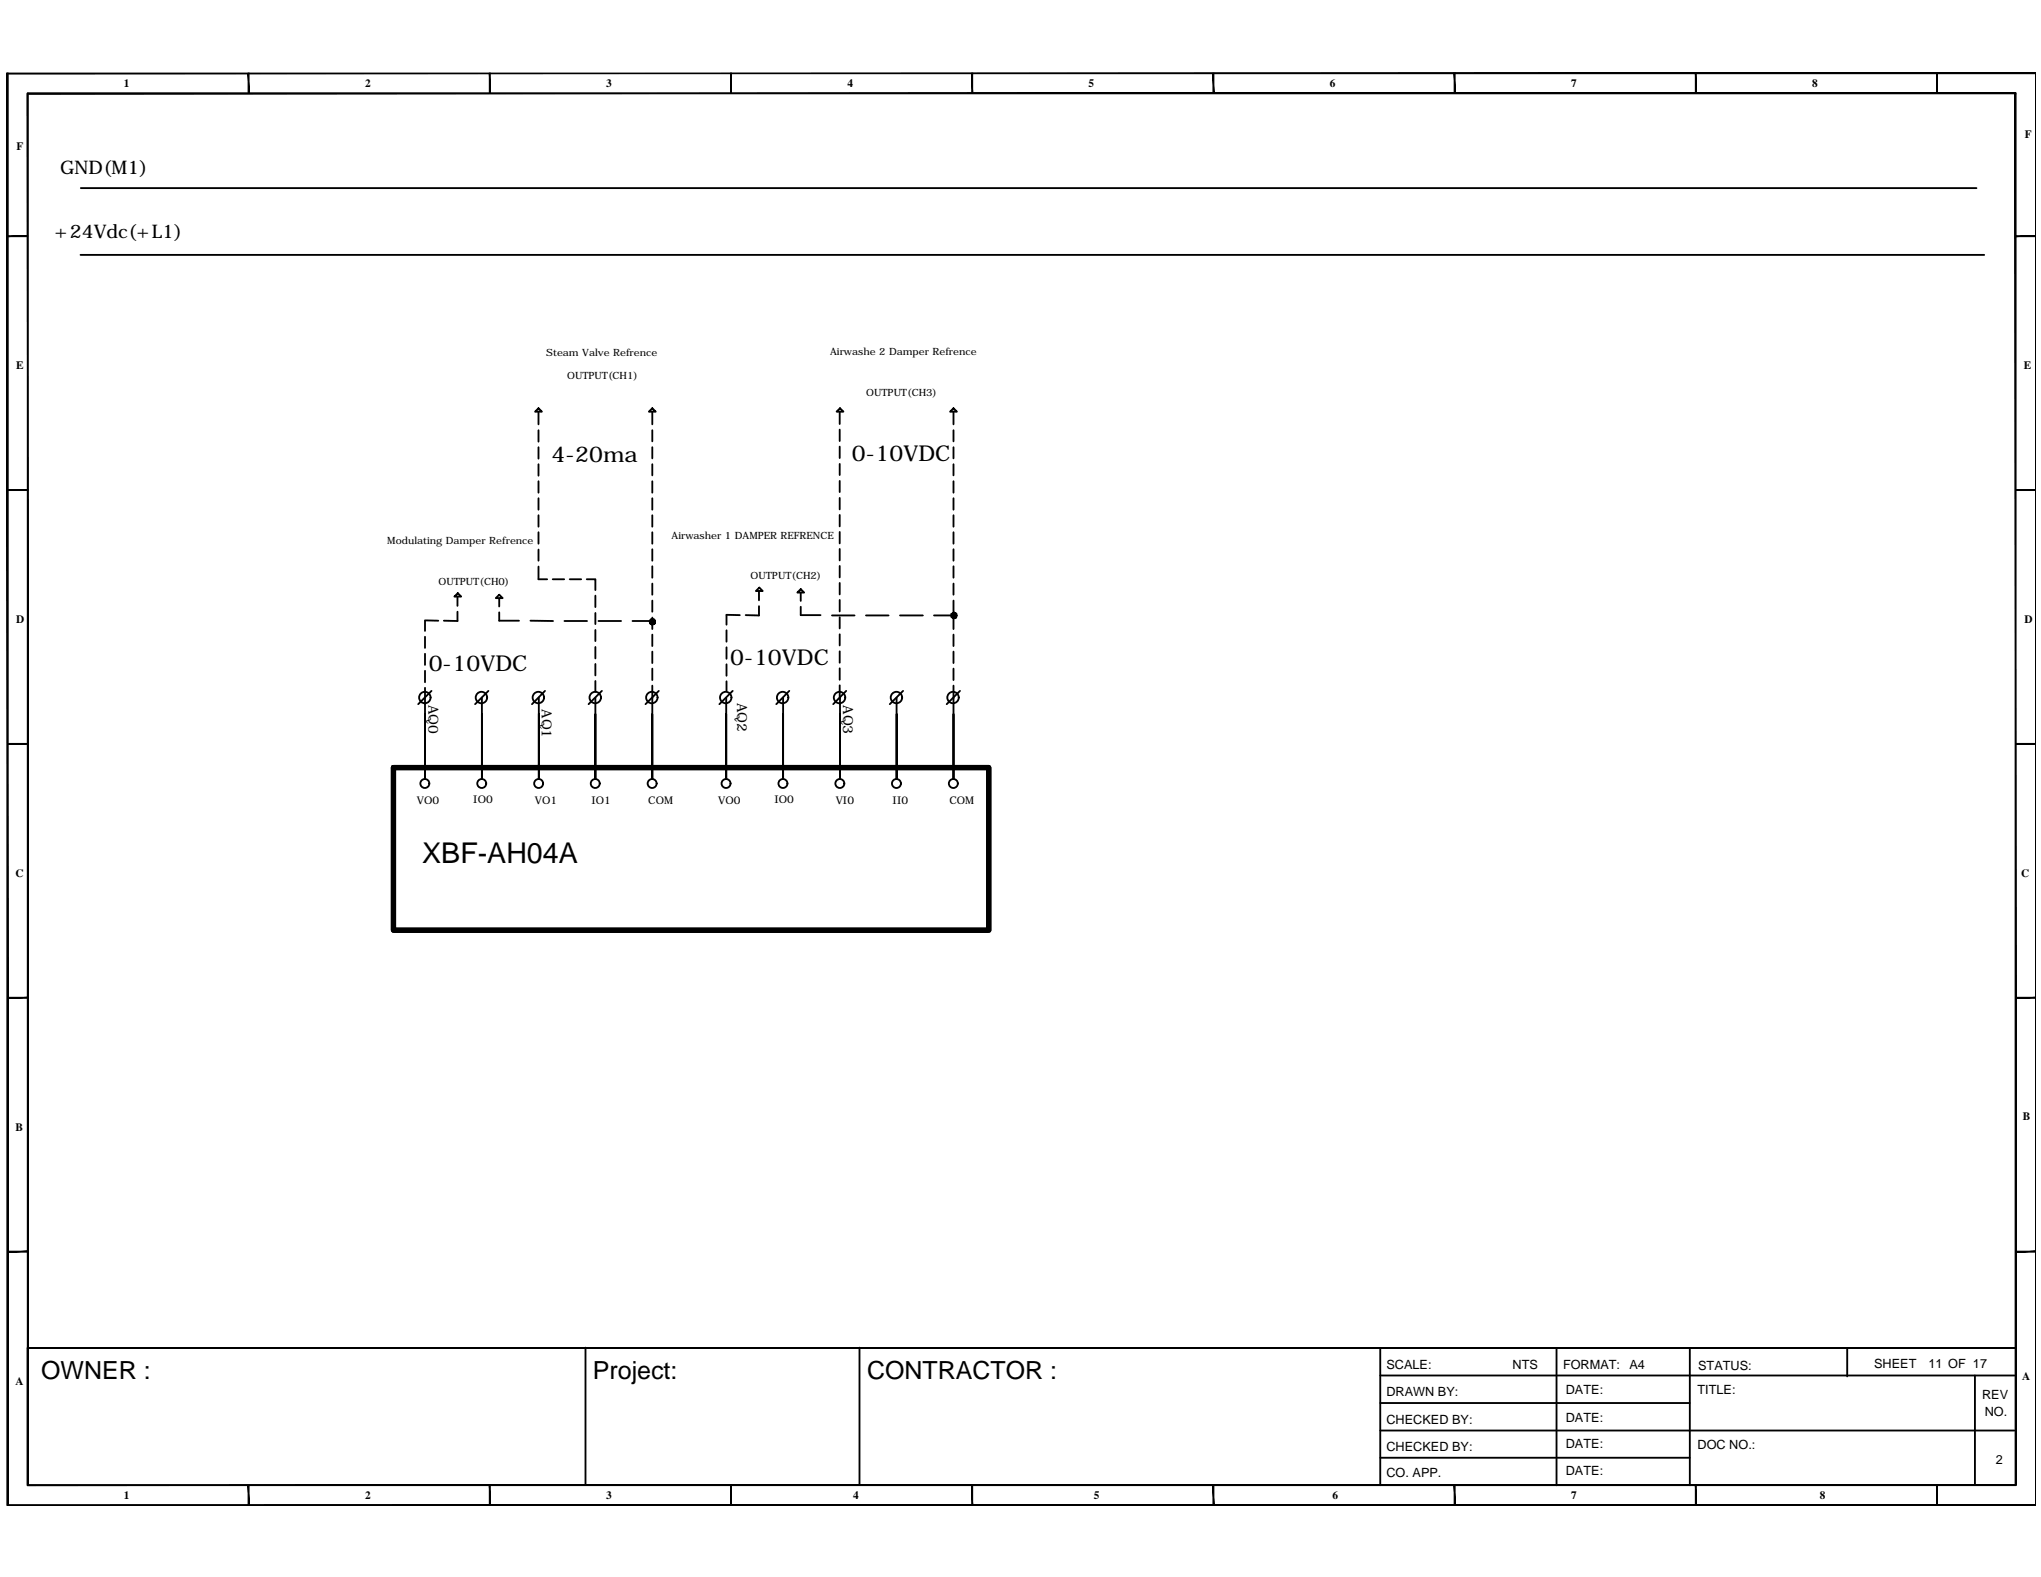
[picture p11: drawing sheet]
<svg xmlns="http://www.w3.org/2000/svg" width="279mm" height="216mm" viewBox="0 0 279 216" stroke-linecap="round" stroke-linejoin="round" font-family="sans-serif">
<!-- layer: FRAME -->
<g fill="#000" stroke="#000" stroke-width=".14">
<path d="M.9 10v.1l277.8-.1zM.9 10.1l277.8-.1v.1z"/>
<path d="M3.7 12.8l.2 190.5v-190.5zM3.7 12.8l.2 190.5h-.2z"/>
<path d="M34 10l.1 2.8v-2.8zM34 10l.1 2.8h-.1z"/>
<path d="M67 10l.1 2.8v-2.8zM67 10l.1 2.8h-.1z"/>
<path d="M100 10l.1 2.8v-2.8zM100 10l.1 2.8h-.1z"/>
<path d="M133 10l.2 2.8v-2.8zM133 10l.2 2.8h-.2z"/>
<path d="M166 10l.2 2.8v-2.8zM166 10l.2 2.8h-.2z"/>
<path d="M199.1 10l.1 2.8v-2.8zM199.1 10l.1 2.8h-.1z"/>
<path d="M232.1 10l.1 2.8v-2.8zM232.1 10l.1 2.8h-.1z"/>
<path d="M265.1 10l.1 2.8v-2.8zM265.1 10l.1 2.8h-.1z"/>
<path d="M3.8 12.8h272.1v-.1zM3.8 12.7h272.1l-272.1 .1z"/>
<path d="M278.7 10v196.1zM278.7 10v196.1z"/>
<path d="M1 32.3v.1l2.8-.1zM1 32.4l2.8-.1v.1z"/>
<path d="M275.9 32.3v.1l2.8-.1zM275.9 32.4l2.8-.1v.1z"/>
<path d="M1 67v.2l2.8-.2zM1 67.2l2.8-.2v.2z"/>
<path d="M275.9 67v.2l2.8-.2zM275.9 67.2l2.8-.2v.2z"/>
<path d="M1 101.8v.1l2.8-.1zM1 101.9l2.8-.1v.1z"/>
<path d="M275.9 101.8v.1l2.8-.1zM275.9 101.9l2.8-.1v.1z"/>
<path d="M1 136.5v.2l2.8-.2zM1 136.7l2.8-.2v.2z"/>
<path d="M275.9 136.5v.2l2.8-.2zM275.9 136.7l2.8-.2v.2z"/>
<path d="M1 171.3v.1l2.8-.1zM1 171.4l2.8-.1v.1z"/>
<path d="M275.9 171.3v.1l2.8-.1zM275.9 171.4l2.8-.1v.1z"/>
<path d="M.9 10v196.1h.2zM.9 10h.2v196.1z"/>
<path d="M3.8 203.3v.1l272.1-.1zM3.8 203.4l272.1-.1v.1z"/>
<path d="M34 203.3l.1 2.8v-2.8zM34 203.3l.1 2.8h-.1z"/>
<path d="M67 203.3l.1 2.8v-2.8zM67 203.3l.1 2.8h-.1z"/>
<path d="M100 203.3l.1 2.8v-2.8zM100 203.3l.1 2.8h-.1z"/>
<path d="M133 203.4v2.7h.2zM133 203.4h.2v2.7z"/>
<path d="M166 203.3l.2 2.8v-2.8zM166 203.3l.2 2.8h-.2z"/>
<path d="M199.1 203.3l.1 2.8v-2.8zM199.1 203.3l.1 2.8h-.1z"/>
<path d="M232.1 203.3l.1 2.8v-2.8zM232.1 203.3l.1 2.8h-.1z"/>
<path d="M265.1 203.3l.1 2.8v-2.8zM265.1 203.3l.1 2.8h-.1z"/>
<path d="M275.9 12.8v190.5h.1zM275.9 12.8h.1v190.5z"/>
<path d="M1 206.1h277.7zM1 206.1h277.7z"/>
</g>
<path d="M3.8 184.5h272.1zM3.8 184.6v18.7M188.9 192.1h42.4M188.9 195.8h86.9M188.9 188.3h86.9M188.9 199.6h42.4M188.9 184.6v18.7" fill="none" stroke="#000" stroke-width=".25"/>
<!-- layer: 0 -->
<g fill="none" stroke="#000" stroke-width=".25">
<path d="M11 34.9h260.6M11.1 25.8h259.5M73.7 55.9l.5 .5h-.9zM73.7 56.4v1.7M73.7 58.9v1.6M89.3 55.9l.5 .5h-1zM89.3 56.4v1.7M89.3 58.9v1.5M114.9 56.4v1.7M114.9 58.8v1.6M115 55.9l.5 .5h-1zM130.5 55.9l.5 .5h-.9z"/>
<path d="M130.5 56.4v1.7M130.5 58.9v1.5M73.7 61.2v1.6M73.7 63.6v1.5M73.7 65.9v1.6M73.7 68.2v1.6M73.7 70.5v1.6M73.7 72.9v1.5M73.7 75.2v1.6M73.7 77.6v1.7h1.2M75.7 79.3h1.5M78 79.3h1.6"/>
<path d="M80.3 79.3h1.2v1.5M89.3 61.2v1.6M89.3 63.6v1.5M89.3 65.9v1.6M89.3 68.2v1.6M89.3 70.5v1.6M89.3 72.9v1.5M89.3 75.2v1.6M89.3 77.5v1.6M89.3 79.9v1.5M114.9 61.1v1.6M114.9 63.5v1.5"/>
<path d="M114.9 65.8v1.6M114.9 68.2v1.5M114.9 70.5v1.6M114.9 72.8v1.6M114.9 75.2v1.5M114.9 77.5v1.6M114.9 79.8v1.6M130.5 61.2v1.6M130.5 63.6v1.5M130.5 65.9v1.6M130.5 68.2v1.6M130.5 70.5v1.6"/>
<path d="M130.5 72.9v1.5M130.5 75.2v1.6M130.5 77.5v1.6M130.5 79.9v1.5M58.2 94.2v12.5v-8.9M58.2 85v1.4M58.2 87.2v1.5M58.2 89.5v1.5M58.2 91.8v1.6M58.2 84.9l1.8 .1M59.1 94.6l-1.9 1.8M62.6 83.7v1.3h-1.8"/>
<path d="M62.6 81.7v1.2M62.7 81.2l.4 .5h-.9zM66 95.5v11.2v-8.9M66.9 94.6l-1.9 1.8M67.9 81.9l.4-.5 .5 .5zM68.3 83.8v1.2h2.7M68.3 81.9v1.1M72.6 85h3.1M73.8 95.5v11.2v-8.9M74.6 94.6l-1.8 1.8M77.3 85h3.1M81.5 95.5v11.2v-8.9"/>
<path d="M81.5 81.5v1.6M81.5 83.9v1.5M81.5 86.2v1.6M81.5 88.6v1.5M81.5 90.9v1.6M81.5 93.2v1.5M81.9 85h3.1M82.4 94.6l-1.8 1.8M86.6 85h2.7M89.3 95.5v11.2v-8.9M89.3 82.2v1.5M89.3 84.6v1.5"/>
<path d="M89.3 86.9v1.5M89.3 89.2v1.6M89.3 91.5v1.6M89.3 93.9v1.7M90.2 94.6l-1.8 1.8M99.4 95.5v11.2v-8.9M99.5 86.3v1.6M99.5 88.6v1.6M99.5 90.9v1.6M99.5 93.3v1.3M100.3 94.6l-1.8 1.8M101.3 84.2h-1.8v1.3"/>
<path d="M103.9 83v1.3l-1.8-.1M103.9 80.9v1.3M103.9 80.4l.5 .5h-.9zM107.2 95.5v11.2v-8.9M108 94.6l-1.7 1.8M109.6 80.7l.5 .4h-1zM109.6 83.1v1.1h2.7M109.6 81.1v1.2M113.9 84.3h3.1M114.9 82.1v1.6M114.9 84.5v1.5M114.9 86.8v1.6"/>
<path d="M114.9 89.2v1.5M114.9 91.5v1.6M114.9 93.8v1.7M115 95.5v11.2v-8.9M115.8 94.6l-1.7 1.8M118.5 84.3h3.1M122.7 95.5v11.2v-8.9M123.2 84.3h3.1M123.6 94.6l-1.8 1.8M127.9 84.3h2.7M130.5 95.5v11.2v-8.9M130.5 82.2v1.5"/>
<path d="M130.5 84.6v1.5M130.5 86.9v1.5M130.5 89.2v1.6M130.5 91.5v1.6M130.5 93.9v1.7M131.4 94.6l-1.8 1.8M80.2 184.5v18.8M117.7 184.5v18.8M213.1 184.6v18.7M231.3 184.6v18.7M252.9 184.7v3.7M270.4 188.3v15"/>
<circle cx="58.2" cy="95.5" r=".78"/>
<circle cx="65.9" cy="95.5" r=".78"/>
<circle cx="73.7" cy="95.5" r=".78"/>
<circle cx="81.5" cy="95.5" r=".78"/>
<circle cx="89.2" cy="95.5" r=".78"/>
<circle cx="99.3" cy="95.5" r=".78"/>
<circle cx="107.1" cy="95.5" r=".78"/>
<circle cx="114.9" cy="95.5" r=".78"/>
<circle cx="122.7" cy="95.5" r=".78"/>
<circle cx="130.5" cy="95.5" r=".78"/>
<circle cx="58.2" cy="107.3" r=".61"/>
<circle cx="65.9" cy="107.3" r=".61"/>
<circle cx="73.7" cy="107.3" r=".61"/>
<circle cx="81.5" cy="107.3" r=".61"/>
<circle cx="89.3" cy="107.3" r=".61"/>
<circle cx="99.4" cy="107.3" r=".61"/>
<circle cx="107.2" cy="107.3" r=".61"/>
<circle cx="115" cy="107.3" r=".61"/>
<circle cx="122.7" cy="107.3" r=".61"/>
<circle cx="130.5" cy="107.3" r=".61"/>
</g>
<path d="M53.9 105.1h81.5v22.3h-81.5z" fill="none" stroke="#000" stroke-width=".72"/>
<g fill="#000" stroke="#000" stroke-width=".14">
<path d="M88.9 85.1l.1 .3 .3-.3zM89 85.4l.3-.3-.2 .4zM89.3 85.1l-.2 .4 .2 .1z"/>
<path d="M88.9 85.1l.1 .3 .3-.3zM89 85.4l.3-.3-.2 .4zM89.3 85.1l-.2 .4 .2 .1z"/>
<path d="M89.1 84.8l.2 .3v-.4zM89.1 84.8l.2 .3-.3-.2zM89 84.9l-.1 .2h.4z"/>
<path d="M89.3 85.1v.5l.2-.1zM89.3 85.1l.4 .3-.2 .1zM89.3 85.1l.4 .3v-.3z"/>
<path d="M89.1 84.8l.2 .3v-.4zM89.1 84.8l.2 .3-.3-.2zM89 84.9l-.1 .2h.4z"/>
<path d="M89.3 85.1v.5l.2-.1zM89.3 85.1l.4 .3-.2 .1zM89.3 85.1l.4 .3v-.3z"/>
<path d="M89.3 85.1h.4v-.2zM89.5 84.8l.2 .1-.4 .2zM89.3 84.7v.4l.2-.3z"/>
<path d="M89.3 85.1h.4v-.2zM89.5 84.8l.2 .1-.4 .2zM89.3 84.7v.4l.2-.3z"/>
<path d="M130.2 84.3v.2l.4-.2zM130.2 84.5l.4-.2-.2 .3zM130.6 84.3l-.2 .3 .2 .1z"/>
<path d="M130.2 84.3v.2l.4-.2zM130.2 84.5l.4-.2-.2 .3zM130.6 84.3l-.2 .3 .2 .1z"/>
<path d="M130.4 83.9l.2 .4v-.5zM130.2 84l.2-.1 .2 .4zM130.2 84v.3h.4z"/>
<path d="M130.6 84.3v.4l.2-.1zM130.6 84.3l.4 .2-.2 .1zM130.6 84.3l.4 .2v-.2z"/>
<path d="M130.4 83.9l.2 .4v-.5zM130.2 84l.2-.1 .2 .4zM130.2 84v.3h.4z"/>
<path d="M130.6 84.3v.4l.2-.1zM130.6 84.3l.4 .2-.2 .1zM130.6 84.3l.4 .2v-.2z"/>
<path d="M130.6 84.3h.4v-.3zM130.8 83.9l.2 .1-.4 .3zM130.6 83.8v.5l.2-.4z"/>
<path d="M130.6 84.3h.4v-.3zM130.8 83.9l.2 .1-.4 .3zM130.6 83.8v.5l.2-.4z"/>
</g>
<text font-size="3.9" x="57.8" y="118.1">XBF-AH04A</text>
<g font-size="3.4">
<text x="5.6" y="188.8">OWNER :</text>
<text x="81.2" y="188.7">Project:</text>
<text x="118.7" y="188.8">CONTRACTOR :</text>
</g>
<g font-size="3">
<text x="75.5" y="63.3">4-20ma</text>
<text x="116.6" y="63.2">0-10VDC</text>
<text x="58.7" y="91.9">0-10VDC</text>
<text x="100" y="91.1">0-10VDC</text>
</g>
<g font-size="2.6">
<text x="8.2" y="23.8">GND(M1)</text>
<text x="7.5" y="32.6">+24Vdc(+L1)</text>
</g>
<g font-size="1.9">
<text x="58.6" y="96.5" transform="rotate(90 58.6 96.5)">AQ0</text>
<text x="74.2" y="97.1" transform="rotate(90 74.2 97.1)">AQ1</text>
<text x="100.9" y="96.2" transform="rotate(90 100.9 96.2)">AQ2</text>
<text x="115.4" y="96.5" transform="rotate(90 115.4 96.5)">AQ3</text>
</g>
<g font-size="1.7">
<text x="189.8" y="187.4">SCALE:</text>
<text x="189.8" y="191.1">DRAWN BY:</text>
<text x="207.1" y="187.4">NTS</text>
<text x="214" y="187.4">FORMAT:</text>
<text x="214.3" y="190.8">DATE:</text>
<text x="223.1" y="187.4">A4</text>
<text x="232.4" y="190.9">TITLE:</text>
<text x="232.5" y="187.5">STATUS:</text>
<text x="256.6" y="187.3">SHEET</text>
<text x="264" y="187.3">11 OF 17</text>
<text x="271.3" y="191.5">REV</text>
<text x="189.8" y="194.9">CHECKED BY:</text>
<text x="214.3" y="194.6">DATE:</text>
<text x="271.7" y="193.9">NO.</text>
<text x="189.8" y="202.2">CO. APP.</text>
<text x="189.8" y="198.6">CHECKED BY:</text>
<text x="214.3" y="202">DATE:</text>
<text x="214.3" y="198.3">DATE:</text>
<text x="232.4" y="198.3">DOC NO.:</text>
<text x="273.2" y="200.4">2</text>
</g>
<g font-size="1.5">
<text x="16.9" y="11.9">1</text>
<text x="50" y="11.9">2</text>
<text x="83" y="11.9">3</text>
<text x="116" y="11.9">4</text>
<text x="149" y="11.9">5</text>
<text x="182" y="11.9">6</text>
<text x="215.1" y="11.9">7</text>
<text x="248.1" y="11.9">8</text>
<text x="2.3" y="20.5">F</text>
<text x="277.2" y="18.9">F</text>
<text x="2.2" y="50.6">E</text>
<text x="277" y="50.6">E</text>
<text x="2.2" y="85.3">D</text>
<text x="277.1" y="85.3">D</text>
<text x="57.1" y="110.1">VO0</text>
<text x="64.8" y="110">IO0</text>
<text x="73.2" y="110.1">VO1</text>
<text x="81" y="110.1">IO1</text>
<text x="88.7" y="110.1">COM</text>
<text x="98.3" y="110.1">VO0</text>
<text x="106" y="110">IO0</text>
<text x="114.4" y="110.1">VI0</text>
<text x="122.2" y="110.1">II0</text>
<text x="130" y="110.1">COM</text>
<text x="2.1" y="120.1">C</text>
<text x="276.7" y="120.1">C</text>
<text x="2.1" y="154.8">B</text>
<text x="276.9" y="153.3">B</text>
<text x="2.1" y="189.6">A</text>
<text x="276.8" y="188.9">A</text>
<text x="16.9" y="205.2">1</text>
<text x="50" y="205.2">2</text>
<text x="83" y="205.2">3</text>
<text x="116.8" y="205.2">4</text>
<text x="149.7" y="205.2">5</text>
<text x="182.4" y="205.2">6</text>
<text x="215.1" y="205.2">7</text>
<text x="249.1" y="205.2">8</text>
</g>
<g font-size="1.4">
<text x="74.8" y="48.8">Steam Valve Refrence</text>
<text x="77.7" y="51.9">OUTPUT(CH1)</text>
<text x="113.6" y="48.6">Airwashe 2 Damper Refrence</text>
<text x="118.6" y="54.2">OUTPUT(CH3)</text>
<text x="53" y="74.5">Modulating Damper Refrence</text>
<text x="91.9" y="73.8">Airwasher 1 DAMPER REFRENCE</text>
<text x="60" y="80.2">OUTPUT(CH0)</text>
<text x="102.8" y="79.2">OUTPUT(CH2)</text>
</g>
</svg>
